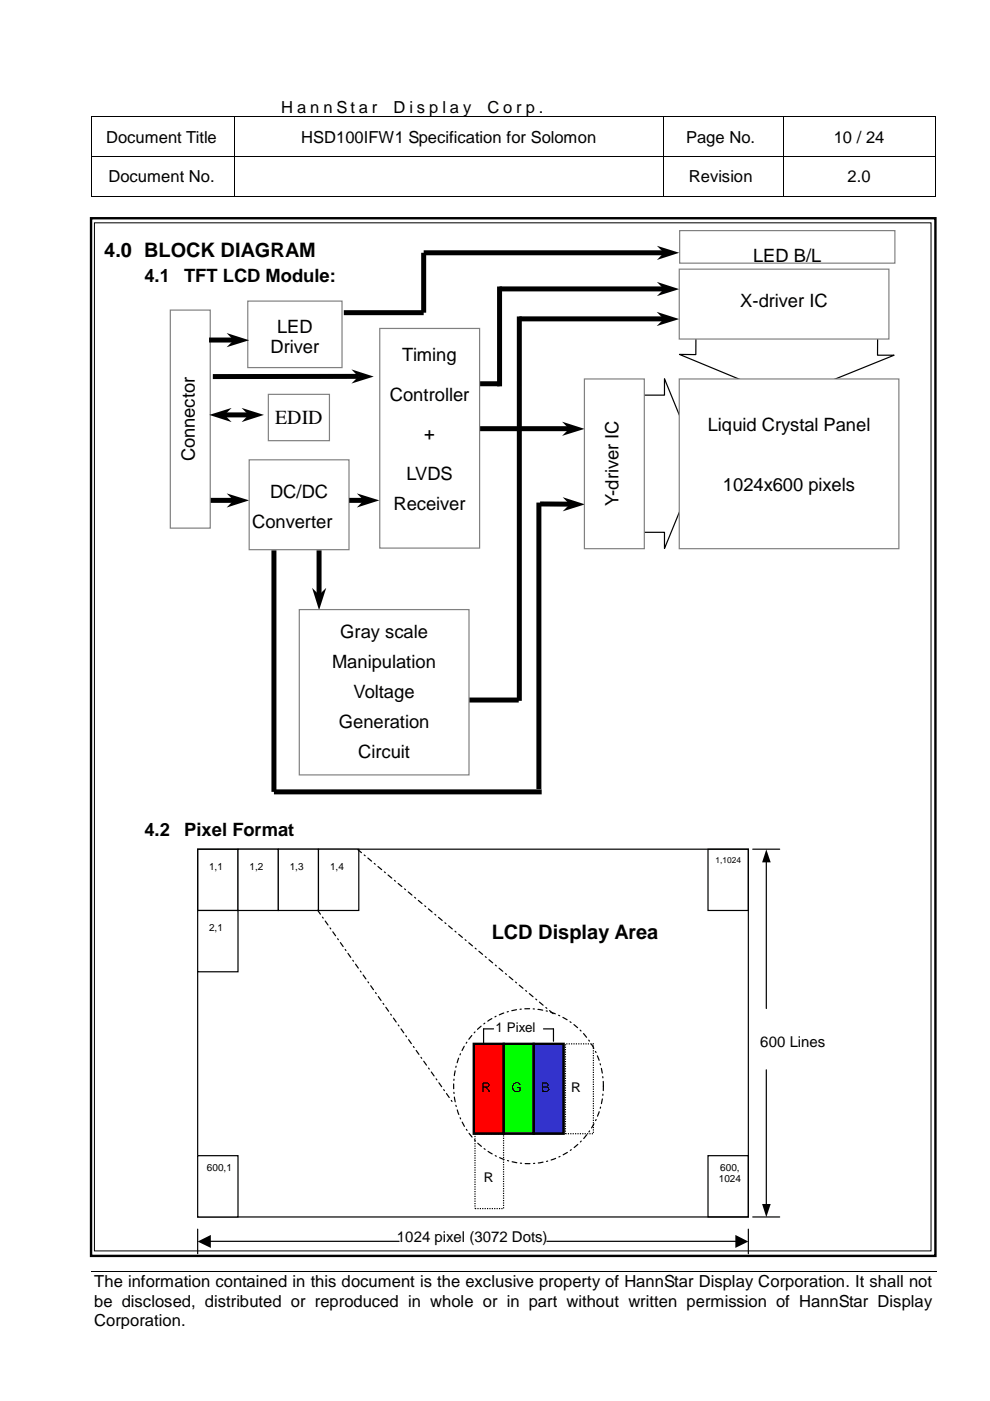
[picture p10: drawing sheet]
<svg xmlns="http://www.w3.org/2000/svg" width="210mm" height="297mm" viewBox="0 0 210 297" stroke-linecap="round" stroke-linejoin="round" font-family="sans-serif">
<g fill="#000">
<path d="M19.4 24.7h.2v.1h-.2zM19.4 33.1h.2v.2h-.2zM49.5 24.7h.2v.1h-.2zM49.5 33.1h.2v.2h-.2zM59.1 24.7h.1v.1h-.1zM140.5 24.7h.2v.1h-.2zM140.5 33.1h.2v.2h-.2zM165.9 24.7h.2v.1h-.2zM165.9 33.1h.2v.2h-.2zM198.2 24.7h.1v.1h-.1zM198.2 33.1h.1v.2h-.1zM19.4 41.6h.2v.2h-.2z"/>
<path d="M49.5 41.6h.2v.2h-.2zM140.5 41.6h.2v.2h-.2zM165.9 41.6h.2v.2h-.2zM198.2 41.6h.1v.2h-.1zM198.5 269.5v.2z"/>
</g>
<g fill="none" stroke="#000" stroke-width=".21">
<path d="M19.5 24.8v8.3M19.5 33.3v8.3M19.6 24.8h29.9M19.6 33.2h29.9M49.6 24.8v8.3M49.6 33.3v8.3M49.7 24.8h9.4M49.7 33.2h90.8M59.2 24.8h81.3M140.6 24.8v8.3M140.6 33.3v8.3M140.7 24.8h25.2"/>
<path d="M140.7 33.2h25.2M166 24.8v8.3M166 33.3v8.3M166.1 24.8h32.1M166.1 33.2h32.1M198.2 24.8v8.3M198.2 33.3v8.3M19.6 41.7h29.9M49.7 41.7h90.8M140.7 41.7h25.2M166.1 41.7h32.1M19.3 269.6h179.2"/>
</g>
<g fill="#fff">
<path d="M19.3 281.9l179.2 .1z"/>
<path d="M198.5 269.7v12.2z"/>
<path d="M198.5 281.9v.1z"/>
</g>
<path d="M19.3 46.3h179v220h-179z" fill="none" stroke="#000" stroke-width=".51"/>
<path d="M20 47.2h177.4v218h-177.4z" fill-rule="evenodd" fill="#fff"/>
<path d="M20 47.2h177.4v218h-177.4z" fill="none" stroke="#000" stroke-width=".21"/>
<path d="M154.6 69.8l2.3 4.2" fill="none" stroke="#fff" stroke-width=".25"/>
<g fill="#fff">
<path d="M156 74.3l1.6-.8 1.1 4z"/>
<path d="M41.9 180h8.6v13h-8.6z" fill-rule="evenodd"/>
</g>
<path d="M41.9 180h8.6v13h-8.6z" fill="none" stroke="#000" stroke-width=".25"/>
<path d="M150.1 180h8.6v13h-8.6z" fill-rule="evenodd" fill="#fff"/>
<path d="M150.1 180h8.6v13h-8.6z" fill="none" stroke="#000" stroke-width=".25"/>
<path d="M150.1 245h8.6v13h-8.6z" fill-rule="evenodd" fill="#fff"/>
<path d="M41.9 180h116.8v78h-116.8zM159.6 180h5.7M162.5 182.7v31.1M162.5 226.8v28.6M150.1 245h8.6v13h-8.6zM159.6 258h5.7" fill="none" stroke="#000" stroke-width=".25"/>
<path d="M162.5 180.1l.9 2.7h-1.8zM161.6 255.3h1.8l-.9 2.8z" fill="#000"/>
<path d="M41.9 193h8.6v13h-8.6z" fill-rule="evenodd" fill="#fff"/>
<path d="M41.9 193h8.6v13h-8.6z" fill="none" stroke="#000" stroke-width=".25"/>
<path d="M50.5 180h8.5v13h-8.5z" fill-rule="evenodd" fill="#fff"/>
<path d="M50.5 180h8.5v13h-8.5z" fill="none" stroke="#000" stroke-width=".25"/>
<path d="M59 180h8.5v13h-8.5z" fill-rule="evenodd" fill="#fff"/>
<path d="M59 180h8.5v13h-8.5z" fill="none" stroke="#000" stroke-width=".25"/>
<path d="M67.5 180h8.6v13h-8.6z" fill-rule="evenodd" fill="#fff"/>
<path d="M67.5 180h8.6v13h-8.6zM41.9 260.6v5.2M44.6 263.2h40M116 263.2h40M158.7 260.6v5.2" fill="none" stroke="#000" stroke-width=".25"/>
<path d="M41.9 263.2l2.8-1.4v2.8zM155.9 261.8l2.8 1.4-2.8 1.4z" fill="#000"/>
<path d="M41.9 245h8.6v13h-8.6z" fill-rule="evenodd" fill="#fff"/>
<path d="M41.9 245h8.6v13h-8.6z" fill="none" stroke="#000" stroke-width=".25"/>
<path d="M119.9 221.3h5.9v19.1h-5.9z" fill-rule="evenodd" fill="#fff"/>
<path d="M119.9 221.3h5.9v19.1h-5.9z" fill="none" stroke="#000" stroke-width=".25" stroke-dasharray=".3 .3" stroke-linecap="butt"/>
<path d="M100.7 240.4h6.1v15.8h-6.1z" fill-rule="evenodd" fill="#fff"/>
<path d="M100.7 240.4h6.1v15.8h-6.1z" fill="none" stroke="#000" stroke-width=".25" stroke-dasharray=".3 .3" stroke-linecap="butt"/>
<path d="M113.2 221.3h6.3v19.1h-6.3z" fill-rule="evenodd" fill="#33c"/>
<path d="M113.2 221.3h6.3v19.1h-6.3z" fill="none" stroke="#000" stroke-width=".51"/>
<path d="M100.5 221.3h6.3v19.1h-6.3z" fill-rule="evenodd" fill="#f00"/>
<path d="M100.5 221.3h6.3v19.1h-6.3z" fill="none" stroke="#000" stroke-width=".51"/>
<path d="M106.8 221.3h6.4v19.1h-6.4z" fill-rule="evenodd" fill="#0f0"/>
<path d="M106.8 221.3h6.4v19.1h-6.4z" fill="none" stroke="#000" stroke-width=".51"/>
<path d="M67.4 193l28.8 41M75.9 180.1l41.4 34.9M100.8 218.7a15.7 15.7 0 0 1 16-4.1 15.7 15.7 0 0 1 10.8 12.4 16.2 16.2 0 0 1-18.8 19.4 16.6 16.6 0 0 1-8-27.7z" fill="none" stroke="#000" stroke-width=".25" stroke-dasharray="1 .8 .3 .8"/>
<path d="M104.6 218.1h-2.1v3.2M115.2 218.1h2.1v2.7" fill="none" stroke="#000" stroke-width=".25"/>
<path d="M105.9 60.7v21.2M105.9 61.3h34.9M101.7 90.9h19M101.7 81.4h4.2M58.1 167.9h56.8" fill="none" stroke="#000" stroke-width="1.1" stroke-linecap="butt"/>
<path d="M139.3 59.8l4.7 1.5-4.7 1.5 1.5-1.5zM119.2 89.4l4.8 1.5-4.8 1.5 1.4-1.5z" fill="#000"/>
<path d="M131.3 83.8h9.6v-3.5l7.4 18-7.4 18v-3.4h-9.6z" fill-rule="evenodd" fill="#fff"/>
<path d="M131.3 83.8h9.6v-3.5l7.4 18-7.4 18v-3.4h-9.6z" fill="none" stroke="#000" stroke-width=".25"/>
<path d="M147.6 67.6l38.5 .1v7.6h3.5l-22.8 9.2-22.7-9.4 3.4 .1z" fill-rule="evenodd" fill="#fff"/>
<path d="M147.6 67.6l38.5 .1v7.6h3.5l-22.8 9.2-22.7-9.4 3.4 .1z" fill="none" stroke="#000" stroke-width=".25"/>
<path d="M110.1 67.1v81.5M44.3 106.1h5.3M58.1 116.7v51.2M67.6 116.7v9.5M114.3 106.6v60.7M99.4 148.4h10.6" fill="none" stroke="#000" stroke-width="1.1" stroke-linecap="butt"/>
<path d="M48 104.6l4.8 1.5-4.8 1.5 1.5-1.5zM66.2 124.6l1.4 1.5 1.6-1.5-1.6 4.8z" fill="#000"/>
<path d="M52.8 97.5h21.2v19h-21.2z" fill-rule="evenodd" fill="#fff"/>
<path d="M52.8 97.5h21.2v19h-21.2z" fill="none" stroke="#808080" stroke-width=".25"/>
<path d="M80.5 69.6h21.2v46.6h-21.2z" fill-rule="evenodd" fill="#fff"/>
<path d="M80.5 69.6h21.2v46.6h-21.2z" fill="none" stroke="#808080" stroke-width=".25"/>
<path d="M36.1 65.7h8.5v46.3h-8.5z" fill-rule="evenodd" fill="#fff"/>
<path d="M36.1 65.7h8.5v46.3h-8.5z" fill="none" stroke="#808080" stroke-width=".25"/>
<path d="M63.5 129.2h35.9v35.1h-35.9z" fill-rule="evenodd" fill="#fff"/>
<path d="M63.5 129.2h35.9v35.1h-35.9z" fill="none" stroke="#808080" stroke-width=".25"/>
<path d="M144 80.3h46.6v36h-46.6z" fill-rule="evenodd" fill="#fff"/>
<path d="M144 80.3h46.6v36h-46.6z" fill="none" stroke="#808080" stroke-width=".25"/>
<path d="M110.1 67.6h30.7M114.5 106.8l6.4 .1" fill="none" stroke="#000" stroke-width="1.1" stroke-linecap="butt"/>
<path d="M139.2 66.1l4.8 1.5-4.8 1.5 1.5-1.5zM119.3 105.4l4.7 1.5-4.7 1.5 1.5-1.5z" fill="#000"/>
<path d="M144 57.1h44.5v14.8h-44.5z" fill-rule="evenodd" fill="#fff"/>
<path d="M144 57.1h44.5v14.8h-44.5z" fill="none" stroke="#808080" stroke-width=".25"/>
<path d="M123.9 80.3h12.7v36h-12.7z" fill-rule="evenodd" fill="#fff"/>
<path d="M123.9 80.3h12.7v36h-12.7z" fill="none" stroke="#808080" stroke-width=".25"/>
<path d="M76.1 79.8h-31M74 106.1h3.2" fill="none" stroke="#000" stroke-width="1.1" stroke-linecap="butt"/>
<path d="M74.5 78.3l4.7 1.5-4.7 1.5 1.5-1.5zM75.6 104.6l4.8 1.5-4.8 1.5 1.5-1.5z" fill="#000"/>
<path d="M56.9 83.6h12.9v9.8h-12.9z" fill-rule="evenodd" fill="#fff"/>
<path d="M56.9 83.6h12.9v9.8h-12.9z" fill="none" stroke="#808080" stroke-width=".25"/>
<path d="M144.1 48.9h45.6v6.9h-45.6z" fill-rule="evenodd" fill="#fff"/>
<path d="M144.1 48.9h45.6v6.9h-45.6z" fill="none" stroke="#808080" stroke-width=".25"/>
<path d="M52.5 63.8h20v14.1h-20z" fill-rule="evenodd" fill="#fff"/>
<path d="M52.5 63.8h20v14.1h-20z" fill="none" stroke="#808080" stroke-width=".25"/>
<path d="M140.8 53.6h-51v12.7h-16.9M44.3 72.1h5.3M47.5 88h5.3" fill="none" stroke="#000" stroke-width="1.1" stroke-linecap="butt"/>
<path d="M139.3 52.1l4.7 1.5-4.7 1.5 1.5-1.5zM48 70.6l4.8 1.5-4.8 1.5 1.5-1.5zM44.4 88l4.7-1.5-1.5 1.5 1.5 1.5zM51.2 86.5l4.8 1.5-4.8 1.5 1.5-1.5z" fill="#000"/>
<g font-size="4.2">
<text x="22.1" y="54.5">4.0 BLOCK DIAGRAM</text>
<text x="58.3" y="89.9">EDID</text>
<text x="104.3" y="199">LCD Display Area</text>
</g>
<g font-size="3.9">
<text x="30.6" y="59.8">4.1</text>
<text x="39.1" y="59.8">TFT LCD Module:</text>
<text x="159.7" y="55.5">LED B/L</text>
<text x="156.9" y="65">X-driver IC</text>
<text x="58.8" y="70.7">LED</text>
<text x="57.4" y="74.9">Driver</text>
<text x="85.3" y="76.5">Timing</text>
<text x="82.7" y="84.9">Controller</text>
<text x="90" y="93.4">+</text>
<text x="150.1" y="91.4">Liquid Crystal Panel</text>
<text x="41.3" y="97.8" transform="rotate(-90 41.3 97.8)">Connector</text>
<text x="86.2" y="101.9">LVDS</text>
<text x="57.3" y="105.5">DC/DC</text>
<text x="131.1" y="107.4" transform="rotate(-90 131.1 107.4)">Y-driver IC</text>
<text x="153.3" y="104">1024x600 pixels</text>
<text x="53.5" y="111.8">Converter</text>
<text x="83.4" y="108.2">Receiver</text>
<text x="72.1" y="135.3">Gray scale</text>
<text x="70.4" y="141.6">Manipulation</text>
<text x="75" y="148">Voltage</text>
<text x="71.8" y="154.3">Generation</text>
<text x="75.9" y="160.6">Circuit</text>
<text x="30.6" y="177.3">4.2</text>
<text x="39.1" y="177.3">Pixel Format</text>
</g>
<g font-size="3.5">
<text x="59.6" y="24">H a n n S t a r</text>
<text x="83.4" y="24">D i s p l a y</text>
<text x="103.3" y="24">C o r p .</text>
<text x="22.5" y="30.2">Document Title</text>
<text x="63.8" y="30.2">HSD100IFW1 Specification for Solomon</text>
<text x="145.5" y="30.2">Page No.</text>
<text x="176.8" y="30.2">10 / 24</text>
<text x="23" y="38.7">Document No.</text>
<text x="146.1" y="38.7">Revision</text>
<text x="179.7" y="38.7">2.0</text>
<text x="20" y="273">The information contained in this document is the exclusive property of HannStar Display Corporation. It shall not</text>
<text x="20" y="277">be disclosed, distributed or reproduced in whole or in part without written permission of HannStar Display</text>
<text x="20" y="281.1">Corporation.</text>
</g>
<g font-size="3.2">
<text x="161.2" y="222">600 Lines</text>
<text x="84.2" y="263.4">1024 pixel (3072 Dots)</text>
</g>
<g font-size="2.8">
<text x="105.1" y="218.8">1 Pixel</text>
<text x="102.1" y="231.5">R</text>
<text x="108.5" y="231.5">G</text>
<text x="114.8" y="231.5">B</text>
<text x="121.1" y="231.5">R</text>
<text x="102.6" y="250.6">R</text>
</g>
<g font-size="2.1">
<text x="44.3" y="184.4">1,1</text>
<text x="52.9" y="184.4">1,2</text>
<text x="61.4" y="184.4">1,3</text>
<text x="70" y="184.4">1,4</text>
<text x="44.3" y="197.4">2,1</text>
<text x="43.9" y="248.3">600,1</text>
<text x="152.4" y="250.7">1024</text>
<text x="152.7" y="248.2">600,</text>
</g>
<text font-size="1.8" x="151.7" y="182.9">1,1024</text>
</svg>
